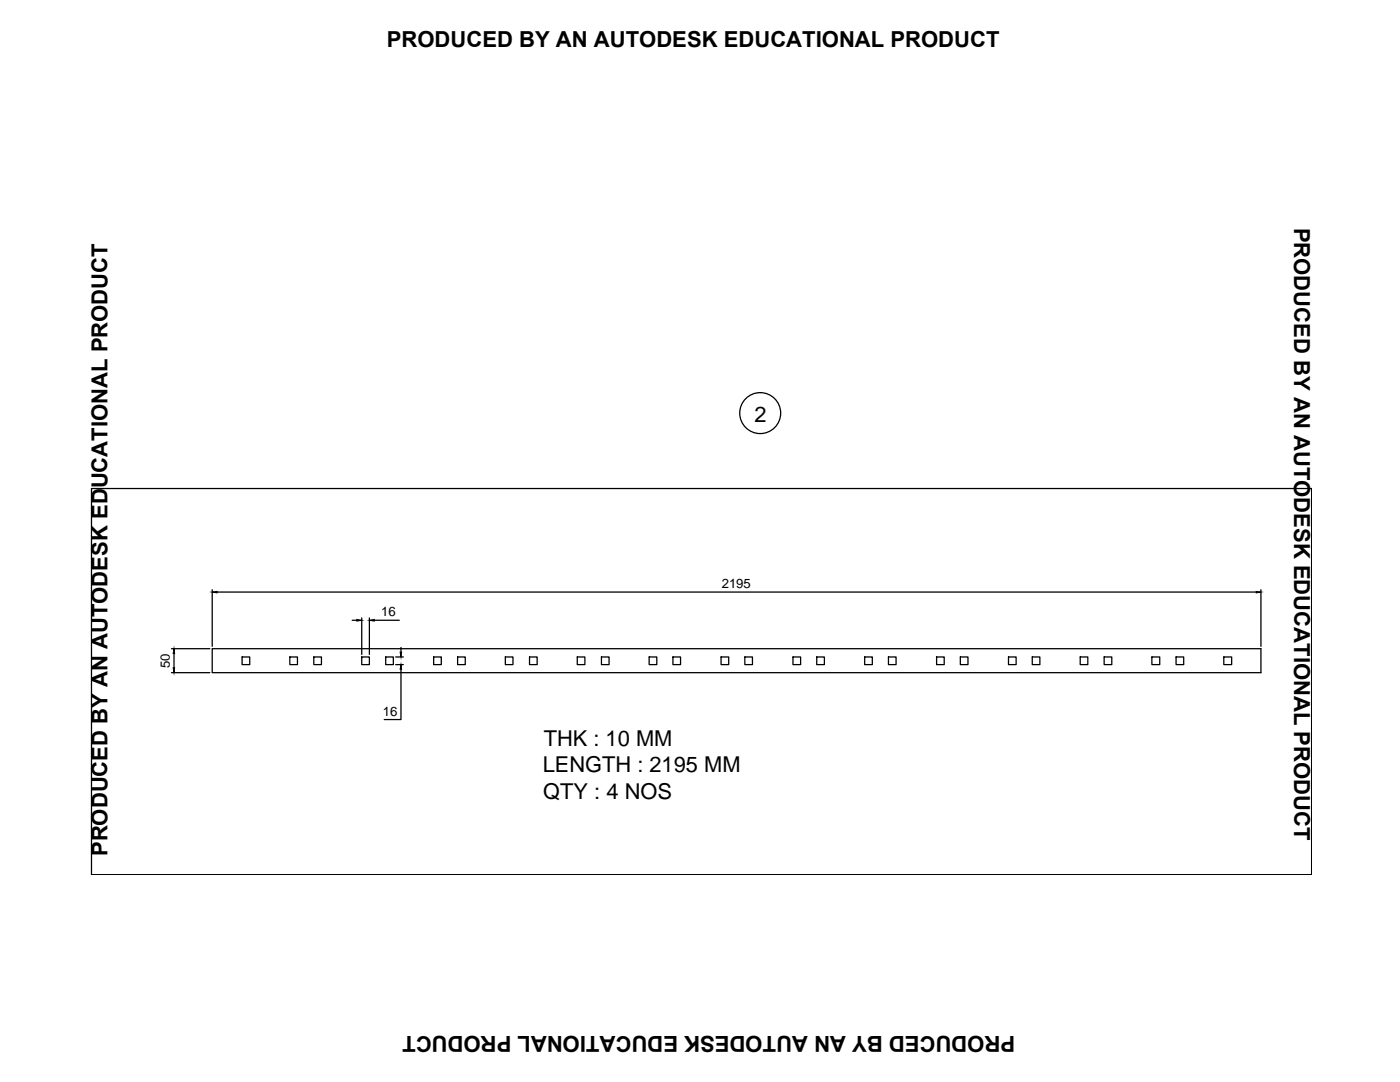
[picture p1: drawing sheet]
<svg xmlns="http://www.w3.org/2000/svg" width="279mm" height="216mm" viewBox="0 0 279 216" stroke-linecap="round" stroke-linejoin="round" font-family="sans-serif">
<!-- layer: 0 -->
<g fill="none" stroke="#000" stroke-width=".25">
<path d="M18.3 97.5h243.5v77h-243.5zM42.3 117.7v11.3M43.3 118.1h207.4M251.6 117.7v11.3M34.2 134.2h7.7M34.2 129.4h7.7M34.7 130.4v2.9M42.3 129.4h209.3v4.8h-209.3zM48.3 131.1h1.5v1.5h-1.5zM57.8 131.1h1.6v1.5h-1.6zM62.6 131.1h1.5v1.5h-1.5zM70.3 123.8h.9"/>
<path d="M72.2 131.1h1.5v1.5h-1.5zM72.2 123.3v7.3M73.7 123.3v7.3M74.7 123.8h5M77 131.1h1.5v1.5h-1.5zM79 132.6h1.5M79 131.1h1.5M80 133.5v10.1h-3.3M80 129.2v.9M86.5 131.1h1.6v1.5h-1.6zM91.3 131.1h1.6v1.5h-1.6zM100.9 131.1h1.5v1.5h-1.5z"/>
<path d="M105.7 131.1h1.5v1.5h-1.5zM115.2 131.1h1.5v1.5h-1.5zM120 131.1h1.6v1.5h-1.6zM129.6 131.1h1.5v1.5h-1.5zM134.3 131.1h1.5v1.5h-1.5zM143.9 131.1h1.5v1.5h-1.5zM148.6 131.1h1.6v1.5h-1.6zM158.3 131.1h1.5v1.5h-1.5zM163 131.1h1.5v1.5h-1.5zM172.6 131.1h1.5v1.5h-1.5zM177.3 131.1h1.5v1.5h-1.5zM186.9 131.1h1.5v1.5h-1.5z"/>
<path d="M191.7 131.1h1.5v1.5h-1.5zM201.3 131.1h1.5v1.5h-1.5zM206 131.1h1.5v1.5h-1.5zM215.6 131.1h1.5v1.5h-1.5zM220.4 131.1h1.5v1.5h-1.5zM229.9 131.1h1.6v1.5h-1.6zM234.7 131.1h1.5v1.5h-1.5zM244.2 131.1h1.6v1.5h-1.6z"/>
<circle cx="151.7" cy="82.4" r="4.1"/>
</g>
<path d="M42.3 118.1l1-.1v.3zM250.7 118l.9 .1-.9 .2zM34.6 133.3h.3l-.2 .9zM34.7 129.4l.2 1h-.3zM71.2 123.6l1 .2-1 .1zM73.7 123.8l1-.2v.3zM79.9 130.1h.3l-.2 1zM80 132.6l.2 .9h-.3z" fill="#000" stroke="#000" stroke-width=".2"/>
<g font-size="4.4">
<text x="77.2" y="9.5">PRODUCED BY AN AUTODESK EDUCATIONAL PRODUCT</text>
<text x="258.3" y="45.4" transform="rotate(90 258.3 45.4)">PRODUCED BY AN AUTODESK EDUCATIONAL PRODUCT</text>
<text x="150.6" y="84.1">2</text>
<text x="108.5" y="148.8">THK : 10 MM</text>
<text x="108.3" y="154.1">LENGTH : 2195 MM</text>
<text x="108.4" y="159.4">QTY : 4 NOS</text>
<text x="21.5" y="170.8" transform="rotate(-90 21.5 170.8)">PRODUCED BY AN AUTODESK EDUCATIONAL PRODUCT</text>
<text x="202.6" y="206.8" transform="rotate(180 202.6 206.8)">PRODUCED BY AN AUTODESK EDUCATIONAL PRODUCT</text>
</g>
<g font-size="2.6">
<text x="144" y="117.3">2195</text>
<text x="76.1" y="123">16</text>
<text x="33.9" y="133.3" transform="rotate(-90 33.9 133.3)">50</text>
<text x="76.4" y="142.8">16</text>
</g>
</svg>
